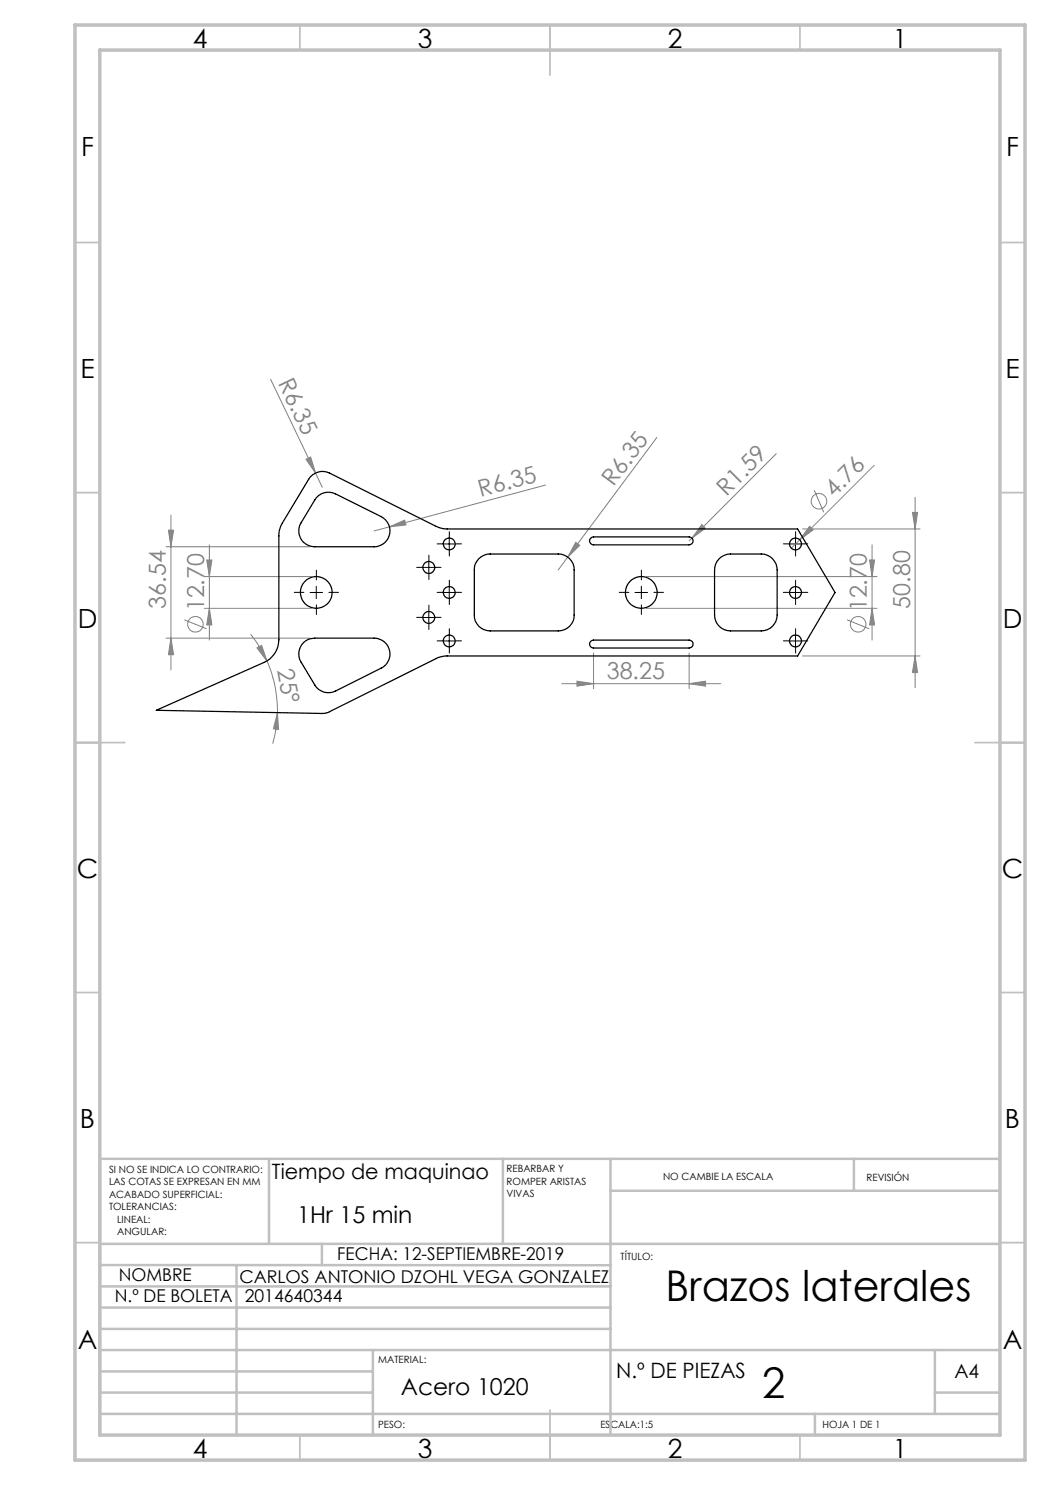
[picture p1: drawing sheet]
<svg xmlns="http://www.w3.org/2000/svg" width="210mm" height="297mm" viewBox="0 0 210 297" stroke-linecap="round" stroke-linejoin="round" font-family="sans-serif">
<g fill="none" stroke="#808080" stroke-width=".2">
<path d="M54.1 75.8l9 18.8M61.2 91.9l.9-.5 1 3.2zM63.1 94.6l1.4 2.9M109.1 97l-31.2 8.4M131.4 87.5l-17.8 23.9M155.3 90.7l-16.9 16.9M162.8 98l1.9 4.4M174.8 93.1l-16.5 16.5M183 99.4v38.1M33.2 109.4h28.7M33.7 106h1l-.5 3.4zM34.2 103v31"/>
<path d="M40.9 115.3h21.4M41.3 112h1.1l-.5 3.3zM41.9 109v19M77.9 105.4l3-1.4 .3 1zM77.9 105.4l-3.1 .8M113.6 111.4l-1.9 2.6M115.1 108.5l.9 .6-2.4 2.3zM129.3 115.3h46.1M138.4 107.6l-.6 .6M140.4 104.9l.7 .8-2.7 1.9zM160.5 105.8h23.5M161.9 105.3l.7 .7-2.7 1.9z"/>
<path d="M173.9 112h1l-.5 3.3zM174.4 109v19M182.5 102.5h1l-.5 3.3zM33.2 127.6h28.7M34.2 127.6l.5 3.3h-1zM36.9 124l4.4 1.8M40.9 121.7h21.4M41.9 121.7l.5 3.3h-1.1zM50.1 126.9a25.3 25.3 0 0 1 3.3 5.4M51.4 129.6l.9-.5 1.1 3.2zM53.4 132.3a24.6 24.6 0 0 1 2.1 10.2M112.4 136.7h31.8"/>
<path d="M115.4 136.2l3.3 .5-3.3 .5zM118.7 130.6v7.1M129.3 121.7h46.1M137.8 136.7l3.3-.5v1zM137.8 130.6v7.1M160.5 131.2h23.5M169.4 124l4.4 1.8M174.4 121.7l.5 3.3h-1zM183 131.2l.5 3.3h-1zM55.5 142.5l.2 3.4-1-.1zM55.5 142.5v.7a21.7 21.7 0 0 1-1 5.5"/>
<circle cx="163.8" cy="100.3" r="1.55"/>
<circle cx="39.1" cy="124.8" r="1.55"/>
<circle cx="171.6" cy="124.9" r="1.56"/>
</g>
<g fill="none" stroke="#000" stroke-width=".2" stroke-dasharray="15.2 1.3 1.3 1.3">
<path d="M60.8 118.5h-1.9M63.3 116v-2M65.8 118.5h1.9M84.5 113.5h-1.2M85.8 112.2v-1.2M85.8 114.7v1.2M87 113.5h1.2M88.6 118.5h-1.2M88.6 108.8h-1.2M89.9 117.2v-1.2M89.9 119.7v1.2M89.9 107.5v-1.2"/>
<path d="M89.9 110v1.2M91.1 118.5h1.2M91.1 108.8h1.2M125.8 118.5h-1.9M128.3 116v-2M130.8 118.5h1.9M157.9 118.5h-1.2M157.9 108.8h-1.2M159.1 117.2v-1.2M159.1 119.7v1.2M159.1 107.5v-1.2M159.1 110v1.2"/>
<path d="M160.4 118.5h1.2M160.4 108.8h1.2M63.3 121v1.9M84.5 123.5h-1.2M85.8 122.2v-1.2M85.8 124.7v1.2M87 123.5h1.2M88.6 128.2h-1.2M89.9 126.9v-1.2M89.9 129.4v1.2M91.1 128.2h1.2M128.3 121v1.9"/>
<path d="M157.9 128.2h-1.2M159.1 126.9v-1.2M159.1 129.4v1.2M160.4 128.2h1.2"/>
</g>
<g fill="none" stroke="#000" stroke-width=".2">
<path d="M62 118.5h2.5M63.3 117.3v2.4M84.5 113.5h2.5M85.8 112.3v2.5M88.6 118.5h2.5M88.6 108.8h2.5M89.9 107.6v2.4M89.9 117.3v2.4M127 118.5h2.5M128.3 117.3v2.4M157.8 118.5h2.5M157.8 108.8h2.5"/>
<path d="M159.1 107.6v2.4M159.1 117.3v2.4M84.5 123.5h2.5M85.8 122.2v2.5M88.6 128.2h2.5M89.9 126.9v2.5M157.8 128.2h2.5M159.1 126.9v2.5"/>
</g>
<g fill="none" stroke="#c0c0c0" stroke-width=".35">
<path d="M60 5v5M110 5v10M160 5v5M15 48.5h5M200 48.5h5M15 98.5h5M200 98.5h5M15 148.5h10M195 148.5h10M15 198.5h5M200 198.5h5M15 248.5h5"/>
<path d="M200 248.5h5M60 287v5M110 282v10M160 287v5"/>
</g>
<g fill="none" stroke="#c0c0c0" stroke-width=".5">
<path d="M53.8 231.8v17M100.6 231.8v17M122.1 231.8v55.2M122.1 238.2h77.9M170.8 231.8v6.4M200 231.8h-180v55.2M20 248.8h180M20 257.3h102.1M20 253h102.1M47.3 253v34M64.4 248.8v4.2M20 265.8h102.1"/>
<path d="M20 261.5h102.1M20 278.5h54.6M20 274.3h54.6M20 270h180M74.6 270v17M187 278.5h13M187 270v12.8M20 282.8h180M163 282.8v4.2"/>
</g>
<path d="M15 5h190v287h-190zM20 10h180v277h-180z" fill="none" stroke="#c0c0c0" stroke-width=".7"/>
<g fill="#808080">
<path d="M61.2 91.9l.9-.5 1 3.2z"/>
<path d="M77.9 105.4l3-1.4 .3 1z"/>
<path d="M140.4 104.9l.7 .8-2.7 1.9z"/>
<path d="M161.9 105.3l.7 .7-2.7 1.9z"/>
<path d="M115.1 108.5l.9 .6-2.4 2.3z"/>
<path d="M55.5 142.5l.2 3.4-1-.1zM51.4 129.6l.9-.5 1.1 3.2z"/>
<path d="M115.4 136.2l3.3 .5-3.3 .5zM137.8 136.7l3.3-.5v1z"/>
<path d="M183 131.2l.5 3.3h-1zM182.5 102.5h1l-.5 3.3z"/>
<path d="M34.2 127.6l.5 3.3h-1zM33.7 106h1l-.5 3.4z"/>
<path d="M41.3 112h1.1l-.5 3.3zM41.9 121.7l.5 3.3h-1.1zM173.9 112h1l-.5 3.3zM174.4 121.7l.5 3.3h-1z"/>
</g>
<g fill="none" stroke="#000" stroke-width=".25">
<path d="M62.1 95.4a3.3 3.3 0 0 1 3.8-.8l21.3 10.7 1.9 .5h70.4l7.5 12.7-7.5 12.7h-70.4l-1.6 .4-21.8 10.8-.7 .3-33.7-.6 21.5-9.6a5 5 0 0 0 3-4.6v-20.7a4.9 4.9 0 0 1 .7-2.6zM63.3 99.5a3.2 3.2 0 0 1 3.8-.7l9.1 4.5a3.2 3.2 0 0 1 1.7 3.6 3.2 3.2 0 0 1-3.1 2.5h-11.9a3.1 3.1 0 0 1-2.7-4.8zM95.8 111.7a3.3 3.3 0 0 1 2.2-.9h13.7a3.1 3.1 0 0 1 3.1 3.2v9a3.1 3.1 0 0 1-3.1 3.2h-13.7a3.1 3.1 0 0 1-3.1-3.2v-9a2.9 2.9 0 0 1 .9-2.3zM118.1 107.6l.6-.2h19.1a.79 .79 0 0 1 .8 .8 .79 .79 0 0 1-.8 .8h-19.1a.78 .78 0 0 1-.7-.5 .78 .78 0 0 1 .1-.9zM143.9 111.7a3.3 3.3 0 0 1 2.2-.9h6.2a3.2 3.2 0 0 1 3.1 3.2v9a3.2 3.2 0 0 1-3.1 3.2h-6.2a3.2 3.2 0 0 1-3.2-3.2v-9a3.1 3.1 0 0 1 1-2.3zM60.7 128.5a3 3 0 0 1 2.2-.9h11.9a3.2 3.2 0 0 1 3.1 2.5 3.2 3.2 0 0 1-1.7 3.5l-9.1 4.6a3.2 3.2 0 0 1-4.1-1.2l-2.8-4.6a3.2 3.2 0 0 1 .5-3.9zM118.1 128.3l.6-.3h19.1a.79 .79 0 0 1 .8 .8 .79 .79 0 0 1-.8 .8h-19.1a.78 .78 0 0 1-.7-.5 .78 .78 0 0 1 .1-.8z"/>
<circle cx="63.3" cy="118.5" r="3.2"/>
<circle cx="85.8" cy="113.5" r="1.19"/>
<circle cx="89.9" cy="108.8" r="1.19"/>
<circle cx="89.9" cy="118.5" r="1.19"/>
<circle cx="128.2" cy="118.5" r="3.2"/>
<circle cx="159.1" cy="108.8" r="1.19"/>
<circle cx="159.1" cy="118.5" r="1.19"/>
<circle cx="85.8" cy="123.5" r="1.19"/>
<circle cx="89.9" cy="128.2" r="1.19"/>
<circle cx="159.1" cy="128.2" r="1.19"/>
</g>
<g font-size="8.5">
<text x="133.1" y="260.3">Brazos laterales</text>
<text x="152.5" y="279.6">2</text>
</g>
<g font-size="5.3">
<text x="38.5" y="9.5">4</text>
<text x="83.5" y="9.5">3</text>
<text x="133.6" y="9.5">2</text>
<text x="178.6" y="9.5">1</text>
<text x="16.2" y="31.3">F</text>
<text x="201.2" y="31.3">F</text>
<text x="16.1" y="75.5">E</text>
<text x="201.1" y="75.5">E</text>
<text x="15.5" y="125.5">D</text>
<text x="200.5" y="125.5">D</text>
<text x="15.4" y="175.5">C</text>
<text x="200.4" y="175.5">C</text>
<text x="16" y="225.5">B</text>
<text x="201" y="225.5">B</text>
<text x="15.5" y="269.8">A</text>
<text x="200.5" y="269.8">A</text>
<text x="38.5" y="291.5">4</text>
<text x="83.5" y="291.5">3</text>
<text x="133.6" y="291.5">2</text>
<text x="178.6" y="291.5">1</text>
</g>
<g font-size="4.7" fill="#808080">
<text x="55.6" y="76.6" transform="rotate(64 55.6 76.6)">R6.35</text>
<text x="96.1" y="99.4" transform="rotate(-15 96.1 99.4)">R6.35</text>
<text x="122.7" y="97.5" transform="rotate(-53 122.7 97.5)">R6.35</text>
<text x="145.3" y="99.3" transform="rotate(-45 145.3 99.3)">R1.59</text>
<text x="166.8" y="99.6" transform="rotate(-45 166.8 99.6)">4.76</text>
<text x="33.2" y="121.7" transform="rotate(-90 33.2 121.7)">36.54</text>
<text x="40.8" y="122.3" transform="rotate(-90 40.8 122.3)">12.70</text>
<text x="173.4" y="122.3" transform="rotate(-90 173.4 122.3)">12.70</text>
<text x="182" y="121.7" transform="rotate(-90 182 121.7)">50.80</text>
<text x="55.4" y="134" transform="rotate(80 55.4 134)">25°</text>
<text x="121.4" y="135.7">38.25</text>
</g>
<g font-size="4.7">
<text x="59.4" y="244.6">1Hr 15 min</text>
<text x="80.2" y="279.1">Acero 1020</text>
</g>
<g font-size="4.2">
<text x="54.4" y="235.8">Tiempo de maquinao</text>
<text x="123.2" y="275.5">N.º DE PIEZAS</text>
</g>
<text font-size="3.9" x="190.9" y="275.5">A4</text>
<g font-size="3.5">
<text x="67.5" y="252">FECHA: 12-SEPTIEMBRE-2019</text>
<text x="23.7" y="256.2">NOMBRE</text>
<text x="47.9" y="256.5">CARLOS ANTONIO DZOHL VEGA GONZALEZ</text>
<text x="23" y="260.4">N.º DE BOLETA</text>
<text x="49" y="260.4">2014640344</text>
</g>
<g font-size="2">
<text x="21.8" y="234.6">SI NO SE INDICA LO CONTRARIO:</text>
<text x="21.8" y="237.1">LAS COTAS SE EXPRESAN EN MM</text>
<text x="21.8" y="239.6">ACABADO SUPERFICIAL:</text>
<text x="101.3" y="234.5">REBARBAR Y</text>
<text x="101.3" y="237">ROMPER ARISTAS</text>
<text x="101.3" y="239.5">VIVAS</text>
<text x="132.6" y="236">NO CAMBIE LA ESCALA</text>
<text x="173.3" y="236.2">REVISIÓN</text>
<text x="21.8" y="242.1">TOLERANCIAS:</text>
<text x="23.4" y="244.6">LINEAL:</text>
<text x="23.4" y="247.1">ANGULAR:</text>
<text x="124.1" y="251.9">TÍTULO:</text>
<text x="75.6" y="272.5">MATERIAL:</text>
<text x="75.6" y="285.5">PESO:</text>
<text x="120.1" y="285.6">ESCALA:1:5</text>
<text x="164.5" y="285.6">HOJA 1 DE 1</text>
</g>
</svg>
